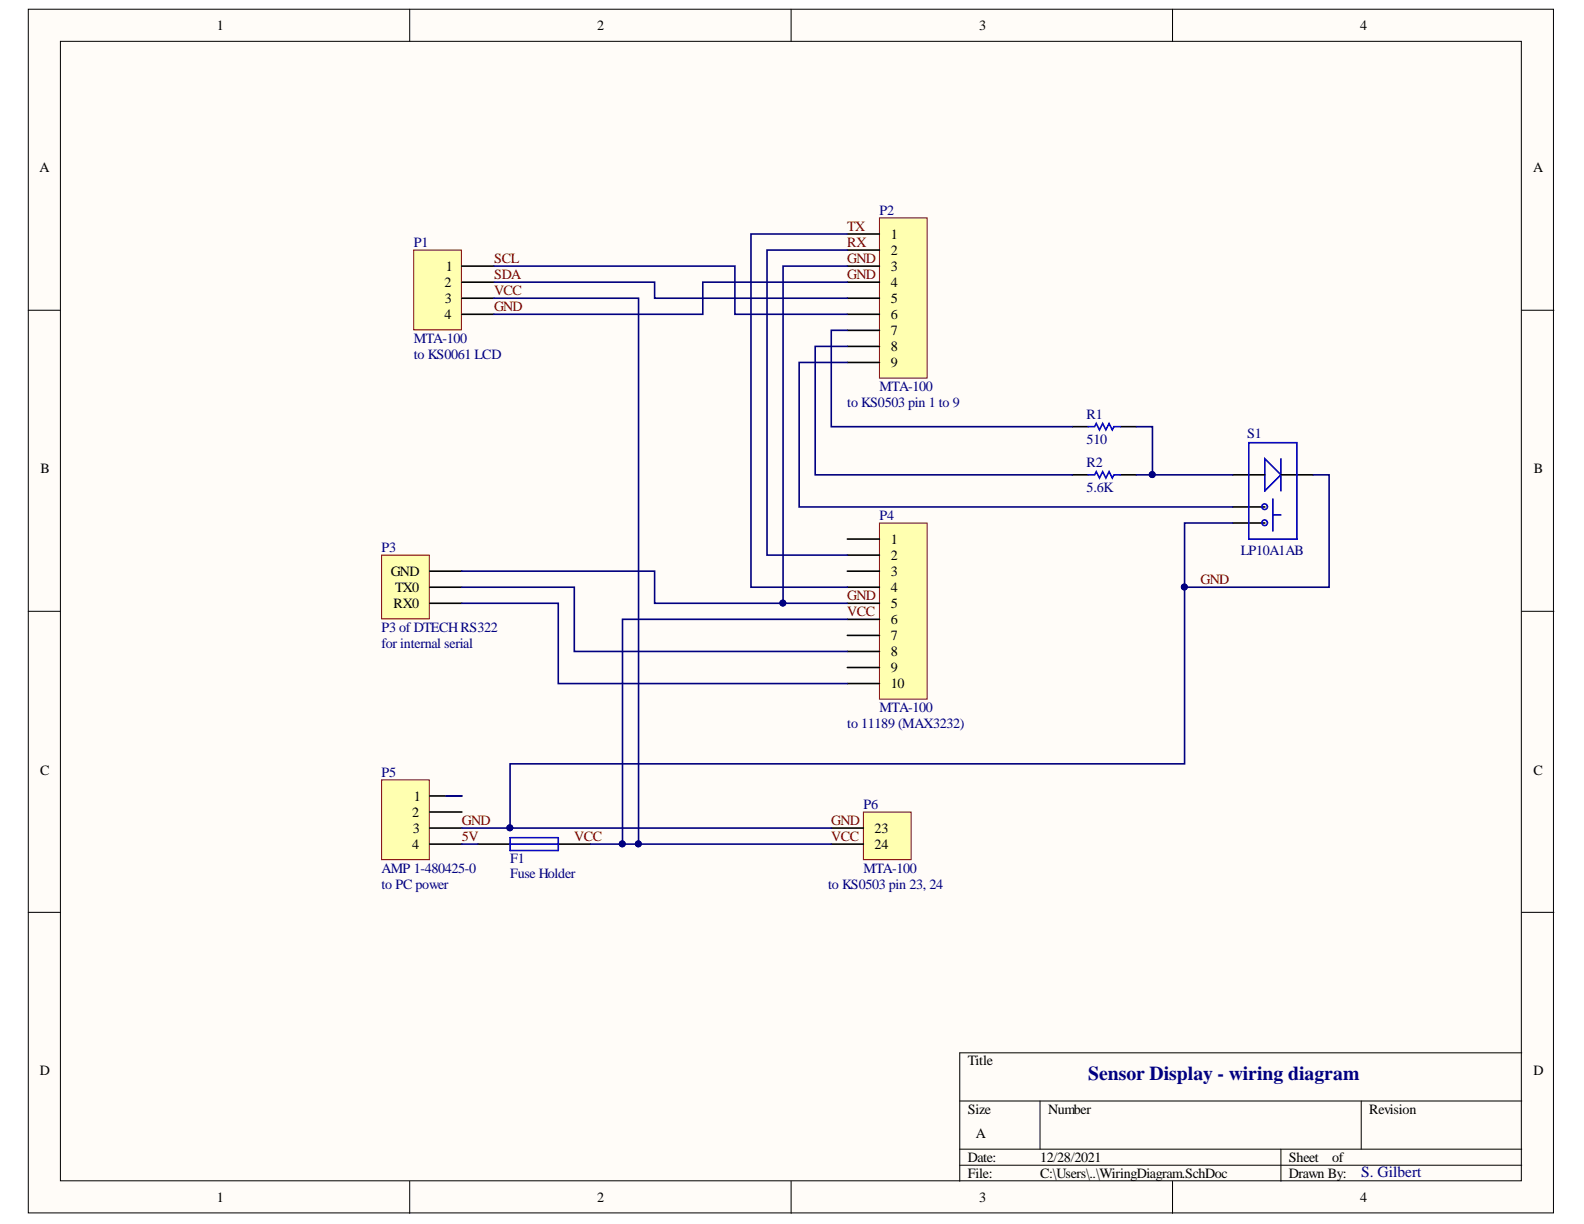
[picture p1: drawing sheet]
<svg xmlns="http://www.w3.org/2000/svg" width="279mm" height="216mm" viewBox="0 0 279 216" stroke-linecap="round" stroke-linejoin="round" font-family="sans-serif">
<g fill="#fffcf8" stroke="#000" stroke-width=".18">
<path d="M5 1.6h269v212.3h-269z"/>
<path d="M10.7 7.3h257.6v201h-257.6z"/>
</g>
<g fill="none" stroke="#000" stroke-width=".18">
<path d="M72.3 1.6v5.7M139.5 1.6v5.7M206.8 1.6v5.7M5 54.7h5.7M268.4 54.7h5.7M5 107.8h5.7M268.4 107.8h5.7M5 160.9h5.7M268.4 160.9h5.7M169.3 194.2h99.1M183.5 194.2v8.5M240.1 194.2v8.5"/>
<path d="M268.4 185.7h-99.1v22.7M72.3 208.4v5.6M139.5 208.4v5.6M169.3 202.7h99.1M169.3 205.5h99.1M206.8 208.4v5.6M225.9 202.7v5.7"/>
</g>
<path d="M73 44.1h8.4v14.1h-8.4z" fill="#ffffb0" stroke="#800000" stroke-width=".18"/>
<path d="M81.5 46.9h5.6M81.5 49.8h5.6M81.5 52.6h5.6M81.5 55.4h5.6" fill="none" stroke="#000" stroke-width=".28"/>
<path d="M155.1 38.4h8.4v28.3h-8.4z" fill="#ffffb0" stroke="#800000" stroke-width=".18"/>
<path d="M149.5 41.3h5.6M149.5 44.1h5.6M149.5 46.9h5.6M149.5 49.8h5.6M149.5 52.6h5.6M149.5 55.4h5.6M149.5 58.3h5.6M149.5 61.1h5.6M149.5 63.9h5.6" fill="none" stroke="#000" stroke-width=".28"/>
<path d="M155.1 92.3h8.4v31h-8.4z" fill="#ffffb0" stroke="#800000" stroke-width=".18"/>
<path d="M149.5 95.1h5.6M149.5 97.9h5.6M149.5 100.7h5.6M149.5 103.6h5.6M149.5 106.4h5.6M149.5 109.2h5.6M149.5 112.1h5.6M149.5 114.9h5.6M149.5 117.7h5.6M149.5 120.6h5.6" fill="none" stroke="#000" stroke-width=".28"/>
<path d="M67.3 97.9h8.4v11.3h-8.4z" fill="#ffffb0" stroke="#800000" stroke-width=".18"/>
<path d="M75.8 100.7h5.7M75.8 103.6h5.7M75.8 106.4h5.7" fill="none" stroke="#000" stroke-width=".28"/>
<path d="M67.3 137.6h8.4v14h-8.4z" fill="#ffffb0" stroke="#800000" stroke-width=".18"/>
<path d="M75.8 140.4h5.7M75.8 143.2h5.7M75.8 146.1h5.7M75.8 148.9h5.7" fill="none" stroke="#000" stroke-width=".28"/>
<path d="M152.3 143.2h8.4v8.4h-8.4z" fill="#ffffb0" stroke="#800000" stroke-width=".18"/>
<path d="M189.1 75.3h2.8M197.6 75.3h2.8M189.1 83.8h2.8M197.6 83.8h2.8M217.4 83.8h5.7M217.4 89.4h5.7M217.4 92.3h5.7M225.9 83.8h5.7M84.3 148.9h5.7M98.5 148.9h5.6M146.6 146.1h5.7M146.6 148.9h5.7" fill="none" stroke="#000" stroke-width=".28"/>
<g fill="none" stroke="#00f" stroke-width=".28">
<path d="M191.9 75.3h1.2l.3-.6 .5 1.1 .6-1.1 .6 1.1 .5-1.1 .6 1.1 .3-.5h1.1M220.3 78.1h8.5v17h-8.5zM191.9 83.8h1.2l.3-.6 .5 1.1 .6-1.1 .6 1.1 .5-1.1 .6 1.1 .3-.5h1.1M223.1 80.9l2.8 2.9-2.8 2.8zM224.5 88v5.7M224.5 90.8h1.4M225.9 80.9v5.7M90 147.8h8.5v2.2h-8.5zM90 148.9h8.5"/>
<circle cx="223.1" cy="92.2" r=".5"/>
<circle cx="223.1" cy="89.4" r=".5"/>
</g>
<g fill="none" stroke="#000080" stroke-width=".28">
<path d="M87.1 52.6h25.5v96.3M87.1 46.9h42.5v8.5h19.9M87.1 49.8h28.4v2.8h34M149.5 41.3h-17v62.3h17M149.5 44.1h-14.2v53.8h14.2M149.5 46.9h-11.4v59.5h11.4M149.5 49.8h-25.5v5.6h-36.9M149.5 58.3h-2.9v17h42.5M149.5 61.1h-5.7v22.7h45.3M149.5 63.9h-8.5v25.5h76.4M200.4 75.3h2.9v8.5h-2.9M203.3 83.8h14.1"/>
<path d="M231.6 83.8h2.8v19.8h-25.5v-11.3h8.5M81.5 106.4h17v14.2h51M81.5 103.6h19.8v11.3h48.2M81.5 100.7h34v5.7h22.6M149.5 109.2h-39.7v39.7M208.9 103.6v31.1h-118.9v11.4M78.6 140.4h2.9M81.5 146.1h65.1M81.5 148.9h2.8M104.1 148.9h42.5"/>
</g>
<g fill="#000080" stroke="#000080" stroke-width=".18">
<circle cx="138.1" cy="106.4" r=".52"/>
<circle cx="109.8" cy="148.9" r=".52"/>
<circle cx="112.6" cy="148.9" r=".52"/>
<circle cx="208.9" cy="103.5" r=".52"/>
<circle cx="89.9" cy="146" r=".52"/>
<circle cx="203.2" cy="83.7" r=".52"/>
</g>
<text font-size="3.5" fill="#000080" x="191.9" y="190.5">Sensor Display - wiring diagram</text>
<text font-size="2.7" fill="#000080" x="240.1" y="207.7">S. Gilbert</text>
<g font-size="2.5">
<text x="38.2" y="5.3">1</text>
<text x="105.4" y="5.3">2</text>
<text x="172.7" y="5.3">3</text>
<text x="239.9" y="5.3">4</text>
<text x="7" y="30.4">A</text>
<text x="270.4" y="30.4">A</text>
<text x="78.6" y="47.8">1</text>
<text x="157.1" y="42.1">1</text>
<text x="157.1" y="44.9">2</text>
<text x="157.1" y="47.8">3</text>
<text x="78.4" y="50.6">2</text>
<text x="78.5" y="53.4">3</text>
<text x="157.1" y="50.6">4</text>
<text x="157.1" y="53.4">5</text>
<text x="78.4" y="56.3">4</text>
<text x="157.1" y="56.3">6</text>
<text x="157.1" y="59.1">7</text>
<text x="157.1" y="61.9">8</text>
<text x="157.1" y="64.8">9</text>
<text x="7.1" y="83.5">B</text>
<text x="270.6" y="83.5">B</text>
<text x="157.1" y="95.9">1</text>
<text x="68.9" y="101.6">GND</text>
<text x="157.1" y="98.7">2</text>
<text x="157.1" y="101.6">3</text>
<text x="69.4" y="107.2">RX0</text>
<text x="69.7" y="104.4">TX0</text>
<text x="157.1" y="104.4">4</text>
<text x="157.1" y="107.2">5</text>
<text x="157.1" y="110.1">6</text>
<text x="157.1" y="112.9">7</text>
<text x="157.1" y="115.7">8</text>
<text x="157.1" y="118.6">9</text>
<text x="157.1" y="121.4">10</text>
<text x="7.1" y="136.6">C</text>
<text x="270.5" y="136.6">C</text>
<text x="73" y="141.2">1</text>
<text x="72.7" y="144.1">2</text>
<text x="72.7" y="149.7">4</text>
<text x="72.8" y="146.9">3</text>
<text x="154.3" y="146.9">23</text>
<text x="154.3" y="149.7">24</text>
<text x="7" y="189.7">D</text>
<text x="170.7" y="187.9">Title</text>
<text x="270.5" y="189.7">D</text>
<text x="170.7" y="196.4">Size</text>
<text x="184.9" y="196.4">Number</text>
<text x="241.5" y="196.4">Revision</text>
<text x="172.1" y="200.7">A</text>
<text x="170.7" y="204.9">Date:</text>
<text x="170.7" y="207.8">File:</text>
<text x="183.5" y="204.9">12/28/2021</text>
<text x="183.5" y="207.8">C:\Users\..\WiringDiagram.SchDoc</text>
<text x="227.4" y="204.9">Sheet</text>
<text x="227.4" y="207.8">Drawn By:</text>
<text x="235" y="204.9">of</text>
<text x="38.2" y="212">1</text>
<text x="105.4" y="212">2</text>
<text x="172.7" y="212">3</text>
<text x="239.9" y="212">4</text>
</g>
<g font-size="2.5" fill="#800000">
<text x="149.5" y="40.7">TX</text>
<text x="87.1" y="46.4">SCL</text>
<text x="149.5" y="46.4">GND</text>
<text x="149.5" y="43.5">RX</text>
<text x="87.1" y="49.2">SDA</text>
<text x="87.1" y="52">VCC</text>
<text x="149.5" y="49.2">GND</text>
<text x="87.1" y="54.9">GND</text>
<text x="149.5" y="105.8">GND</text>
<text x="211.8" y="103">GND</text>
<text x="149.5" y="108.7">VCC</text>
<text x="81.5" y="145.5">GND</text>
<text x="81.5" y="148.3">5V</text>
<text x="101.3" y="148.3">VCC</text>
<text x="146.6" y="145.5">GND</text>
<text x="146.6" y="148.3">VCC</text>
</g>
<g font-size="2.5" fill="#000080">
<text x="155.1" y="37.9">P2</text>
<text x="73" y="43.5">P1</text>
<text x="73" y="63.3">to KS0061 LCD</text>
<text x="73" y="60.5">MTA-100</text>
<text x="149.5" y="71.8">to KS0503 pin 1 to 9</text>
<text x="155.1" y="69">MTA-100</text>
<text x="191.7" y="73.8">R1</text>
<text x="220" y="77.2">S1</text>
<text x="191.7" y="78.4">510</text>
<text x="191.7" y="82.3">R2</text>
<text x="191.7" y="86.9">5.6K</text>
<text x="155.1" y="91.7">P4</text>
<text x="67.3" y="97.3">P3</text>
<text x="218.9" y="97.9">LP10A1AB</text>
<text x="67.3" y="111.5">P3 ofDTECHRS322</text>
<text x="67.3" y="114.3">for internal serial</text>
<text x="155.1" y="125.7">MTA-100</text>
<text x="149.5" y="128.5">to 11189 (MAX3232)</text>
<text x="67.3" y="137">P5</text>
<text x="152.3" y="142.6">P6</text>
<text x="67.3" y="154">AMP 1-480425-0</text>
<text x="90" y="152.3">F1</text>
<text x="90" y="154.8">Fuse Holder</text>
<text x="152.3" y="154">MTA-100</text>
<text x="67.3" y="156.8">to PC power</text>
<text x="146.1" y="156.8">to KS0503 pin 23, 24</text>
</g>
</svg>
